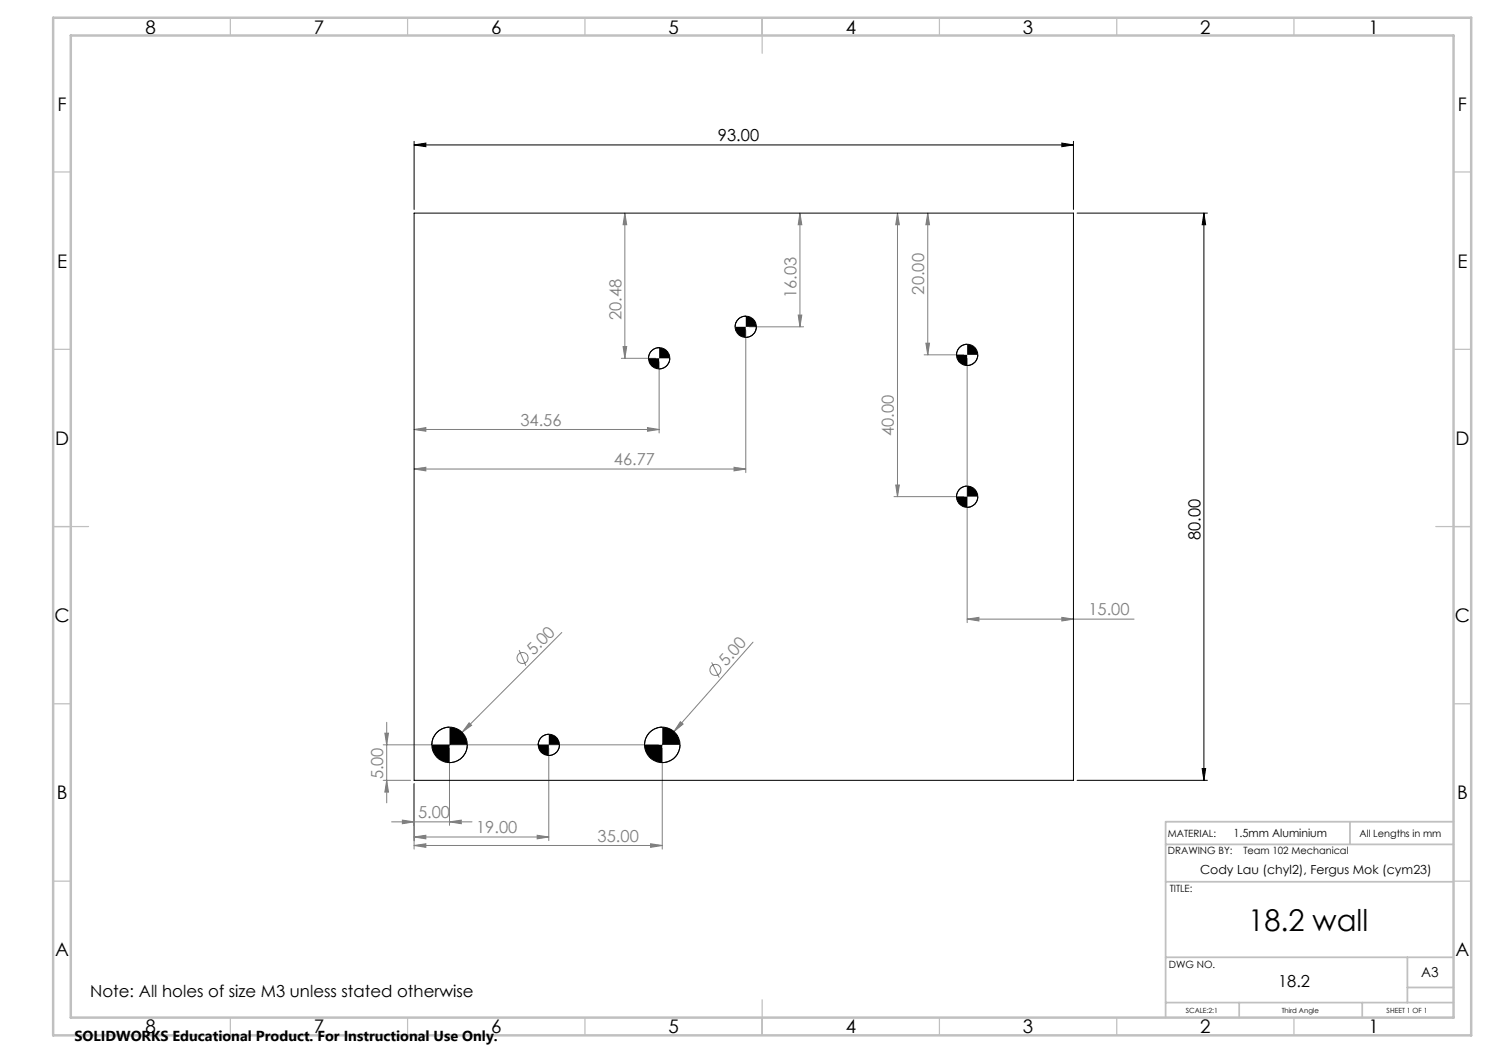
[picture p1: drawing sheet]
<svg xmlns="http://www.w3.org/2000/svg" width="420mm" height="297mm" viewBox="0 0 420 297" stroke-linecap="round" stroke-linejoin="round" font-family="sans-serif">
<g fill="none" stroke="#808080" stroke-width=".28">
<path d="M176.2 60.1l.6 3.3h-1zM176.2 60.1v41M225.6 60.1l.6 3.3h-1.1zM225.6 60.1v32.1M253.2 60.1l.5 3.3h-1zM253.2 60.1v80M261.7 60.1l.5 3.3h-1zM261.7 60.1v40M175.8 97.8h1l-.6 3.3zM210.4 93.2v40.1M211.3 92.2h15.4M225.1 88.9h1.1l-.6 3.3z"/>
<path d="M261.2 96.8h1l-.5 3.3zM175.3 101.1h9.6M185.9 102.1v20M260.7 100.1h11.1M272.8 101.1v74.5M116.8 121.1l3.3-.5v1zM116.8 132.3l3.3-.5v1zM116.8 121.1h69.1M116.8 132.3h93.6M182.6 120.6l3.3 .5-3.3 .5zM207 131.8l3.4 .5-3.4 .5zM252.7 136.8h1l-.5 3.3z"/>
<path d="M252.2 140.1h19.6M158.5 178.4l-35.2 35.2M272.8 174.6l3.3-.5v1.1zM272.8 174.6h47.1M299.5 174.1l3.3 .5-3.3 .6zM146.4 183.4l1.9 4.4M200.7 186.8l2.2 4.3M212.4 181.1l-22.3 25.2M108.1 210.1h77.7M108.5 206.8h1.1l-.5 3.3zM109.1 203.7v22.7M126.8 211.1v21.7"/>
<path d="M132.3 203.9l.7 .7-2.6 1.9zM154.8 211.1v26M186.8 211.1v28.4M190.1 206.3l-6.6 7.6M191.9 203.5l.8 .7-2.6 2.1zM108.1 220.1h7.7M109.1 220.1l.5 3.3h-1.1zM110.5 231.8h22.6M113.5 231.3l3.3 .5-3.3 .5zM116.8 236.1l3.3-.5v1zM116.8 238.5l3.3-.5v1zM116.8 221.1v18.4"/>
<path d="M116.8 236.1h38M116.8 238.5h70M126.8 231.8l3.3-.5v1zM151.5 235.6l3.3 .5-3.3 .5zM183.5 238l3.3 .5-3.3 .5z"/>
<circle cx="147.4" cy="185.6" r="1.55"/>
<circle cx="201.8" cy="189" r="1.56"/>
</g>
<g fill="none" stroke="#000" stroke-width=".28">
<path d="M116.8 39.9v19.2M302.8 39.9v19.2M116.8 40.9l3.3-.5v1zM116.8 40.9h186M299.5 40.4l3.3 .5-3.3 .5zM303.8 60.1h36.8M339.6 60.1l.5 3.3h-1zM339.6 60.1v160M185.9 98.1a3 3 0 0 0-3 3M210.4 89.2a2.95 2.95 0 0 0-3 3M213.4 92.2a3.1 3.1 0 0 1-3 3M272.8 97.1a3 3 0 0 0-3 3"/>
<path d="M188.9 101.1a3 3 0 0 1-3 3M275.8 100.1a2.95 2.95 0 0 1-3 3M272.8 137.1a3 3 0 0 0-3 3M275.8 140.1a2.95 2.95 0 0 1-3 3M126.8 205.1a4.9 4.9 0 0 0-5 5M131.8 210.1a4.9 4.9 0 0 1-5 5M154.8 207.1a3.1 3.1 0 0 0-3 3M157.8 210.1a3 3 0 0 1-3 3M186.8 205.1a5 5 0 0 0-5 5M191.8 210.1a5 5 0 0 1-5 5M339.1 216.8h1l-.5 3.3zM303.8 220.1h36.8"/>
</g>
<g fill="none" stroke="#c0c0c0" stroke-width=".35">
<path d="M65 5v5M115 5v5M165 5v5M215 5v10M265 5v5M315 5v5M365 5v5M15 48.5h5M410 48.5h5M15 98.5h5M410 98.5h5M15 148.5h10"/>
<path d="M405 148.5h10M15 198.5h5M410 198.5h5M15 248.5h5M410 248.5h5M65 287v5M115 287v5M165 287v5M215 282v10M265 287v5M315 287v5M365 287v5"/>
</g>
<path d="M328.8 238.2h81.2M380.8 231.8v6.4M410 231.8h-81.2v55.2M328.8 248.7h81.2M328.8 270h81.2M397 270v12.8M397 278.5h13M328.8 282.8h81.2M349.5 282.8v4.2M384.2 282.8v4.2" fill="none" stroke="#c0c0c0" stroke-width=".5"/>
<path d="M15 5h400v287h-400zM20 10h390v277h-390z" fill="none" stroke="#c0c0c0" stroke-width=".7"/>
<g fill="#000">
<path d="M116.8 40.9l3.3-.5v1zM299.5 40.4l3.3 .5-3.3 .5z"/>
<path d="M121.8 210.1a4.9 4.9 0 0 0 5 5v-5zM126.8 205.1v5h5a4.9 4.9 0 0 0-5-5zM181.8 210.1a5 5 0 0 0 5 5v-5zM186.8 205.1v5h5a5 5 0 0 0-5-5zM182.9 101.1a3.1 3.1 0 0 0 3 3v-3zM185.9 98.1v3h3a2.95 2.95 0 0 0-3-3zM207.4 92.2a3 3 0 0 0 3 3v-3zM210.4 89.2v3h3a3 3 0 0 0-3-3zM269.8 140.1a2.95 2.95 0 0 0 3 3v-3zM272.8 137.1v3h3a3 3 0 0 0-3-3zM269.8 100.1a2.95 2.95 0 0 0 3 3v-3zM272.8 97.1v3h3a3 3 0 0 0-3-3zM151.8 210.1a3.1 3.1 0 0 0 3 3v-3zM154.8 207.1v3h3a3 3 0 0 0-3-3z"/>
<path d="M339.1 216.8h1l-.5 3.3zM339.6 60.1l.5 3.3h-1z"/>
</g>
<g fill="#808080">
<path d="M132.3 203.9l.7 .7-2.6 1.9z"/>
<path d="M191.9 203.5l.8 .7-2.6 2.1z"/>
<path d="M113.5 231.3l3.3 .5-3.3 .5zM126.8 231.8l3.3-.5v1zM116.8 236.1l3.3-.5v1zM151.5 235.6l3.3 .5-3.3 .5zM116.8 238.5l3.3-.5v1zM183.5 238l3.3 .5-3.3 .5zM272.8 174.6l3.3-.5v1.1zM299.5 174.1l3.3 .5-3.3 .6z"/>
<path d="M182.6 120.6l3.3 .5-3.3 .5zM116.8 121.1l3.3-.5v1zM207 131.8l3.4 .5-3.4 .5zM116.8 132.3l3.3-.5v1z"/>
<path d="M261.2 96.8h1l-.5 3.3zM261.7 60.1l.5 3.3h-1zM252.7 136.8h1l-.5 3.3zM253.2 60.1l.5 3.3h-1zM225.1 88.9h1.1l-.6 3.3zM225.6 60.1l.6 3.3h-1.1zM175.8 97.8h1l-.6 3.3zM176.2 60.1l.6 3.3h-1z"/>
<path d="M108.5 206.8h1.1l-.5 3.3zM109.1 220.1l.5 3.3h-1.1z"/>
</g>
<g fill="none" stroke="#000" stroke-width=".28">
<path d="M116.8 60.1h186v160h-186z"/>
<circle cx="210.4" cy="92.2" r="2.99"/>
<circle cx="185.9" cy="101.1" r="3"/>
<circle cx="272.8" cy="100.1" r="2.99"/>
<circle cx="272.8" cy="140.1" r="2.99"/>
<circle cx="126.8" cy="210.1" r="5"/>
<circle cx="154.8" cy="210.1" r="2.99"/>
<circle cx="186.8" cy="210.1" r="5"/>
</g>
<text font-size="8.5" x="352.1" y="262.5">18.2 wall</text>
<g font-size="5.3">
<text x="41" y="9.5">8</text>
<text x="88.5" y="9.5">7</text>
<text x="138.5" y="9.5">6</text>
<text x="188.5" y="9.5">5</text>
<text x="238.5" y="9.5">4</text>
<text x="288.5" y="9.5">3</text>
<text x="338.5" y="9.5">2</text>
<text x="386" y="9.5">1</text>
<text x="16.2" y="31.3">F</text>
<text x="411.2" y="31.3">F</text>
<text x="16.1" y="75.5">E</text>
<text x="411.1" y="75.5">E</text>
<text x="15.5" y="125.5">D</text>
<text x="410.5" y="125.5">D</text>
<text x="15.4" y="175.5">C</text>
<text x="410.4" y="175.5">C</text>
<text x="16" y="225.5">B</text>
<text x="411" y="225.5">B</text>
<text x="15.5" y="269.8">A</text>
<text x="410.5" y="269.8">A</text>
<text x="41" y="291.5">8</text>
<text x="88.5" y="291.5">7</text>
<text x="138.5" y="291.5">6</text>
<text x="188.5" y="291.5">5</text>
<text x="238.5" y="291.5">4</text>
<text x="288.5" y="291.5">3</text>
<text x="338.5" y="291.5">2</text>
<text x="386" y="291.5">1</text>
</g>
<g font-size="4.7">
<text x="202.5" y="39.8">93.00</text>
<text x="338.6" y="152.4" transform="rotate(-90 338.6 152.4)">80.00</text>
<text x="25.4" y="281.2">Note: All holes of size M3 unless stated otherwise</text>
<text x="360.5" y="278.4">18.2</text>
</g>
<g font-size="4.7" fill="#808080">
<text x="260.7" y="83.1" transform="rotate(-90 260.7 83.1)">20.00</text>
<text x="224.6" y="84" transform="rotate(-90 224.6 84)">16.03</text>
<text x="175.3" y="90.3" transform="rotate(-90 175.3 90.3)">20.48</text>
<text x="146.8" y="120.1">34.56</text>
<text x="252.2" y="123" transform="rotate(-90 252.2 123)">40.00</text>
<text x="173.1" y="131.3">46.77</text>
<text x="307" y="173.6">15.00</text>
<text x="150.4" y="185" transform="rotate(-45 150.4 185)">5.00</text>
<text x="204.8" y="188.1" transform="rotate(-49 204.8 188.1)">5.00</text>
<text x="108.1" y="219.8" transform="rotate(-90 108.1 219.8)">5.00</text>
<text x="117.9" y="230.8">5.00</text>
<text x="134.3" y="235.1">19.00</text>
<text x="168.6" y="237.5">35.00</text>
</g>
<text font-size="4.1" x="21" y="293.7">SOLIDWORKS Educational Product. For Instructional Use Only.</text>
<text font-size="3.9" x="400.9" y="275.5">A3</text>
<text font-size="3.5" x="338.5" y="246.5">Cody Lau (chyl2), Fergus Mok (cym23)</text>
<text font-size="3.2" x="347.9" y="236.2">1.5mm Aluminium</text>
<g font-size="2.8">
<text x="329.4" y="236.2">MATERIAL:</text>
<text x="383.5" y="236.2">All Lengths in mm</text>
<text x="329.4" y="241">DRAWING BY:</text>
<text x="350.7" y="241">Team 102 Mechanical</text>
<text x="329.9" y="251.7">TITLE:</text>
<text x="329.7" y="272.9">DWG NO.</text>
</g>
<g font-size="2">
<text x="334.5" y="285.6">SCALE:2:1</text>
<text x="361.5" y="285.6">Third Angle</text>
<text x="391.1" y="285.6">SHEET 1 OF 1</text>
</g>
</svg>
